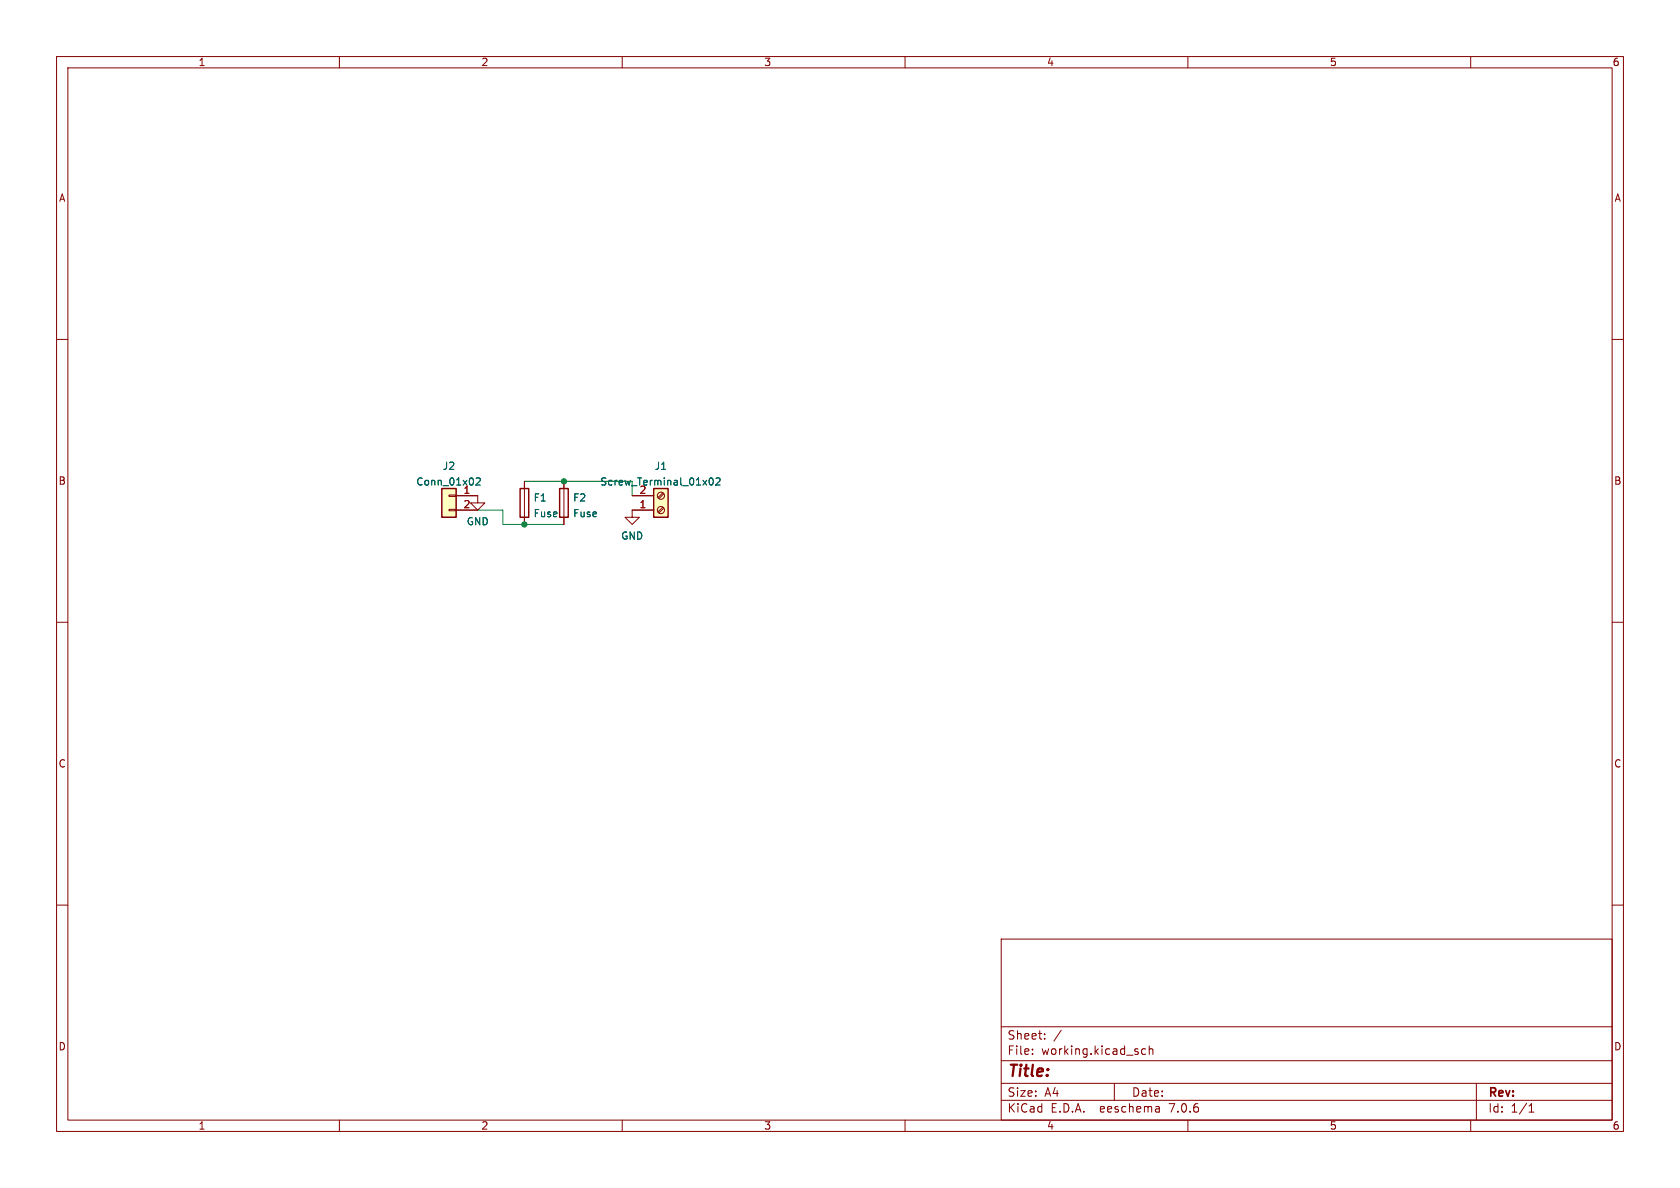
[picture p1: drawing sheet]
<svg xmlns="http://www.w3.org/2000/svg" width="297mm" height="210mm" viewBox="0 0 297 210" stroke-linecap="round" stroke-linejoin="round" font-family="sans-serif">
<g fill="none" stroke="#840000" stroke-width=".18">
<path d="M10 10h277v190h-277zM12 12h273v186h-273zM60 10v2M110 10v2M160 10v2M210 10v2M260 10v2M10 60h2M285 60h2M79.4 90h1.2v.3h-1.2zM79.4 87.5h1.2v.3h-1.2zM80.6 87.6h3.9v1.3h1.2l-1.2 1.3-1.3-1.3h1.3"/>
<path d="M80.6 90.2h3.9M92.7 85.1v7.6M99.7 85.1v7.6M111.8 87.6h3.8M115.6 90.2h-3.8v1.2h1.2l-1.2 1.3-1.3-1.3h1.3M117.2 87.1l-.9 .9M117.2 89.7l-.9 .8M117.3 87.3l-.8 .8M117.3 89.8l-.8 .9M10 110h2M285 110h2M10 160h2"/>
<path d="M285 160h2M177 166h108v32h-108zM60 198v2M110 198v2M160 198v2M177 194.5h108M177 191.5h108M177 187.5h108M177 181.5h108M182.5 186.3v.1M182.5 185.5v.1M184.7 183.6v.1"/>
<path d="M184.7 182.8v.1M187.6 182.1l-1.3 2M197 191.5v3M202.5 185.5l-.4-.1-.3 .3v.4l.2 .2h.5M203.2 185.5l.2-.1 .3 .1 .1 .9M203.2 184.9v1.5M204.9 195.7l.1 .9M205 196.5l-.2 .1M205 196h-.2M210 198v2M260 198v2M261 191.5v6.5"/>
<path d="M270.3 196.6h.9M270.3 195.5l.4-.4v1.5"/>
<circle cx="116.8" cy="90.2" r=".63"/>
<circle cx="116.8" cy="87.6" r=".63"/>
</g>
<path d="M78.1 86.4h2.5v5h-2.5zM91.9 86.4h1.6v5h-1.6zM98.9 86.4h1.6v5h-1.6zM115.6 86.4h2.5v5h-2.5z" fill="none" stroke="#840000" stroke-width=".25"/>
<g fill="#ffffc2" stroke="#ffffc2" stroke-width=".18">
<path d="M78.1 86.4h2.5v5h-2.5z"/>
<path d="M115.6 86.4h2.5v5h-2.5z"/>
</g>
<path d="M84.2 84.6l.5-.1 .2 .3-.8 .9h.8M125.5 84.6l.2-.1a.68 .68 0 0 1 .4 .6 .68 .68 0 0 1-.4 .6l-.2-.1-.1-.3zM126.6 84.6l.5-.1 .2 .3-.8 .9h.8" fill="none" stroke="#006464" stroke-width=".18"/>
<path d="M84.5 90.2h4.4v2.5h10.8M92.7 85.1h19.1v2.5" fill="none" stroke="#009600" stroke-width=".18"/>
<g fill="#009600" stroke="#009600" stroke-width=".18">
<circle cx="92.7" cy="92.7" r=".46"/>
<circle cx="99.7" cy="85.1" r=".46"/>
</g>
<text font-size="2.8" fill="#840000" x="178" y="190.9">Title:</text>
<g font-size="2.1" fill="#840000">
<text x="178" y="184">Sheet:</text>
<text x="178" y="186.7">File:</text>
<text x="184.1" y="186.7">working.kicad_sch</text>
<text x="178" y="196.9">KiCad</text>
<text x="178" y="194.1">Size:</text>
<text x="184.7" y="194.1">A4</text>
<text x="185.7" y="196.9">E.D.A.</text>
<text x="194.6" y="196.9">eeschema</text>
<text x="200" y="194.1">Date:</text>
<text x="207" y="196.9">7.0.6</text>
<text x="263" y="194.3">Rev:</text>
<text x="263" y="196.9">Id:</text>
<text x="267.1" y="196.9">1/1</text>
</g>
<g font-size="1.8" fill="#840000">
<text x="35" y="11.9">1</text>
<text x="85" y="11.9">2</text>
<text x="135" y="11.9">3</text>
<text x="185" y="11.9">4</text>
<text x="235" y="11.9">5</text>
<text x="285" y="11.9">6</text>
<text x="10.3" y="35.9">A</text>
<text x="285.3" y="35.9">A</text>
<text x="10.3" y="85.9">B</text>
<text x="285.3" y="85.9">B</text>
<text x="10.3" y="135.9">C</text>
<text x="285.3" y="135.9">C</text>
<text x="10.3" y="185.9">D</text>
<text x="285.3" y="185.9">D</text>
<text x="35" y="199.9">1</text>
<text x="85" y="199.9">2</text>
<text x="135" y="199.9">3</text>
<text x="185" y="199.9">4</text>
<text x="235" y="199.9">5</text>
<text x="285" y="199.9">6</text>
</g>
<g font-size="1.8" fill="#006464">
<text x="78.2" y="83.3">J2</text>
<text x="115.6" y="83.3">J1</text>
<text x="73.5" y="86">Conn_01x02</text>
<text x="94.2" y="88.9">F1</text>
<text x="101.2" y="88.9">F2</text>
<text x="106" y="86">Screw_Terminal_01x02</text>
<text x="82.4" y="93.1">GND</text>
<text x="94.2" y="91.6">Fuse</text>
<text x="101.2" y="91.6">Fuse</text>
<text x="109.7" y="95.6">GND</text>
</g>
<g font-size="1.8" fill="#a90000">
<text x="81.8" y="87.4">1</text>
<text x="81.8" y="89.9">2</text>
<text x="113" y="89.9">1</text>
<text x="113" y="87.4">2</text>
</g>
</svg>
